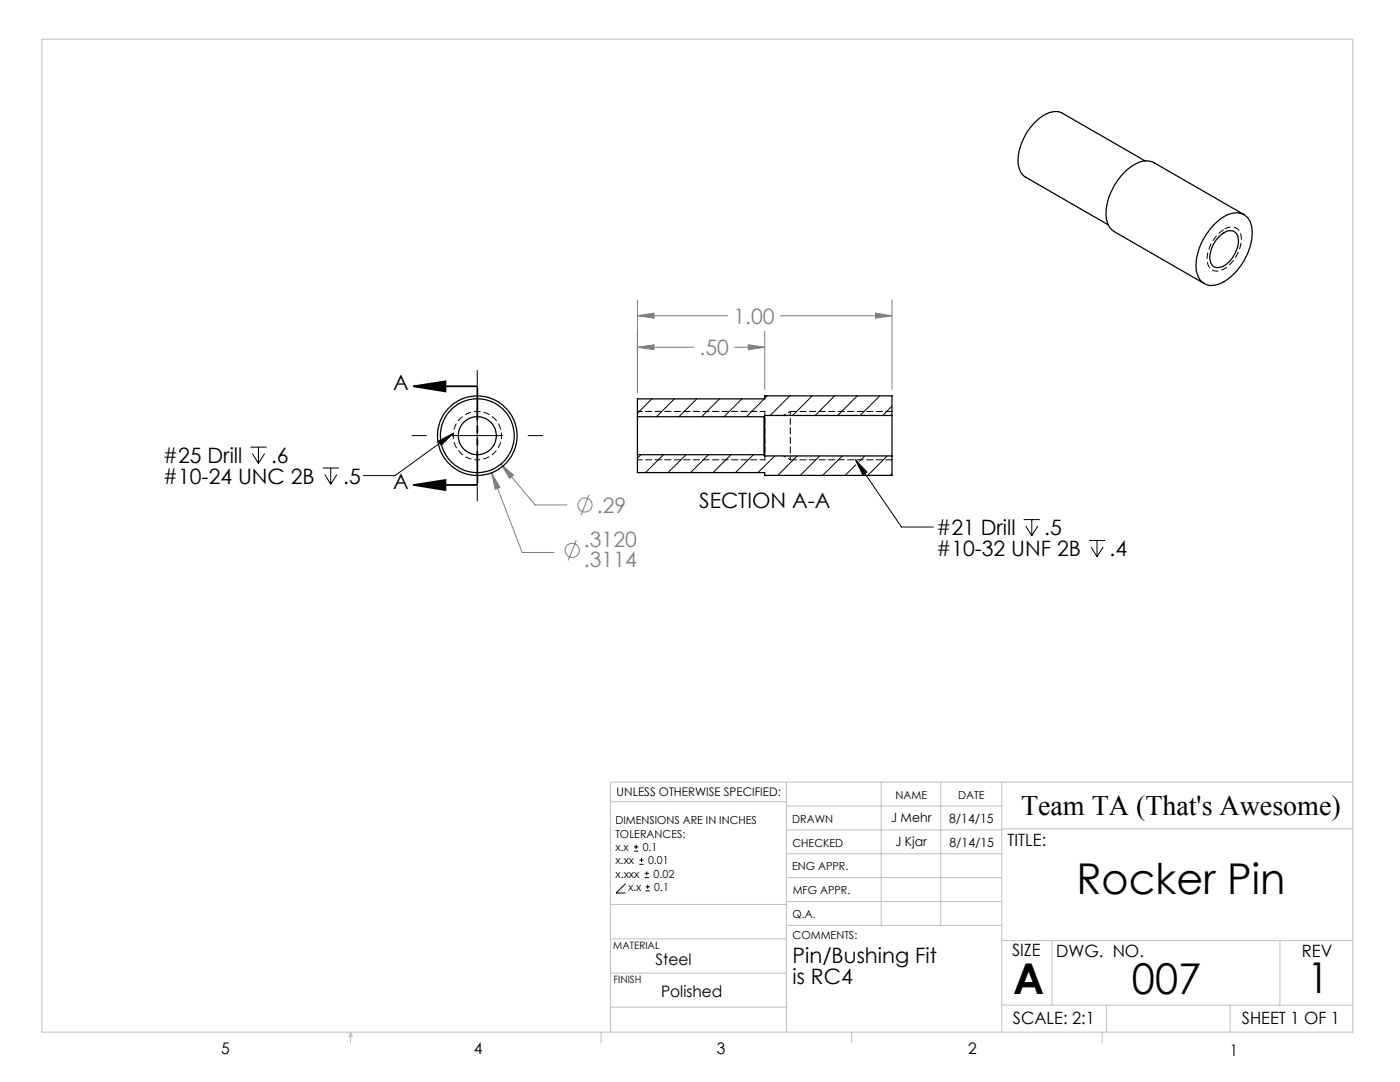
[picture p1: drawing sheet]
<svg xmlns="http://www.w3.org/2000/svg" width="279mm" height="216mm" viewBox="0 0 279 216" stroke-linecap="round" stroke-linejoin="round" font-family="sans-serif">
<g fill="none" stroke="#808080" stroke-width=".2">
<path d="M127.2 59.8v18.5M178 59.8v17.9M127.2 63l3.3-.5v1zM127.2 69.3l3.3-.5v1zM127.2 63h18M127.2 69.3h11.2M146.6 69.3h6M149.3 68.8l3.3 .5-3.3 .5zM152.6 66.1v11.6M155.8 63h22.2M174.7 62.5l3.3 .5-3.3 .5zM98.1 94.3l1.7 3-1 .3z"/>
<path d="M98.1 94.3l6.1 15.9h6.4M100 92.6l2.5 2.2-.8 .7zM100 92.6l6.8 8.2h6.3M117.5 98.7l-1.5 4.1M115 107.8l-1.6 4"/>
<circle cx="114.2" cy="109.8" r="1.41"/>
<circle cx="116.8" cy="100.8" r="1.41"/>
</g>
<g fill="none" stroke="#000" stroke-width=".2">
<path d="M95.2 73.9v2.9M50 89.2h3.2M50.4 90.5l1.2 2M51.6 89.2v3.3M52.8 90.5l-1.2 2M64.4 93.4h3.2M64.8 94.7l1.2 1.9M66 93.4v3.2M67.2 94.7l-1.2 1.9M82.2 86.9h2.9M87.5 88l3-1.5-2.4 2.3zM90.2 86.9h10.1"/>
<path d="M90.5 86.5l-11.7 8.4h-6.3M95.2 81.8v10.2M95.2 97.1v2.8M105.4 86.9h2.9M170.7 91.8l2.3 2.4-.8 .6zM170.7 91.8l9.2 13.4h6.4M204.3 103.7h3.2M204.7 105l1.2 1.9M205.9 103.7v3.2M207.1 105l-1.2 1.9M217.3 107.8h3.3M217.7 109.1l1.2 2"/>
<path d="M218.9 107.8v3.3M220.2 109.1l-1.3 2M124.8 176.3l-1.9 1.9h1.9M126.5 169.8h.9M126.5 169h.9M127 168.6v.8M127.6 172.5h.8M127.6 171.6h.8M128 171.2v.8M128.7 175.1h.8M128.7 174.3h.8M128.8 177.8h.9"/>
<path d="M128.8 177h.9M129.1 173.9v.8M129.3 176.5v.8"/>
</g>
<path d="M82.5 77.1h12.7M82.5 77.1l6.4-1v2zM82.5 96.8h12.7M82.5 96.8l6.4-1v2z" fill="none" stroke="#000" stroke-width=".35"/>
<path d="M95.3 91.7a4.8 4.8 0 0 1-4.3-7.1 4.8 4.8 0 0 1 8.3-.3 4.8 4.8 0 0 1-3.7 7.4h-.3" fill="none" stroke="#000" stroke-width=".2" stroke-dasharray="1.3 .6" stroke-dashoffset=".7" stroke-linecap="butt"/>
<path d="M244.3 45.8a2.07 2.07 0 0 1 2.4-.3 2.07 2.07 0 0 1 1 2.2 7.1 7.1 0 0 1-4.4 6.3 2.02 2.02 0 0 1-2.4-2.4 7.6 7.6 0 0 1 3.4-5.8" fill="none" stroke="#000" stroke-width=".2" stroke-dasharray="1.3 .6" stroke-dashoffset="-.1" stroke-linecap="butt"/>
<path d="M95.3 77.1v19.7" fill="none" stroke="#000" stroke-width=".35" stroke-dasharray="6.3 1.3 1.3 1.3 1.3 1.3" stroke-dashoffset="-.3"/>
<g fill="none" stroke="#c0c0c0" stroke-width=".2">
<path d="M8.4 7.8h261.6v198.2h-261.6zM121.8 160h35.2M157 156.1v49.9M175.9 156.1v28.5M187.7 156.1v28.5M199.9 156.1v49.9M270 156.1h-148.2v49.9M157 170.4h42.9M157 165.6h42.9M157 160.8h42.9M157 175.1h42.9M157 179.9h42.9"/>
<path d="M199.9 165.4h70.1M121.8 194.2h35.2M121.8 187.3h35.2M121.8 180.5h35.2M157 184.6h42.9M199.9 187.7h70.1M210 187.7v12.9M255.4 187.7v12.9M70 206v2.1M70 206l.3 .8h-.7zM119.9 206v2.1M121.8 201h35.2"/>
<path d="M170 206v2.1M199.9 200.6h70.1M220 206v2.1M220.8 200.6v5.4M245.5 200.6v5.4"/>
</g>
<path d="M152.6 91.7v-9.6M157.7 82.1v9.6" fill="none" stroke="#000" stroke-width=".2" stroke-dasharray="1.3 .6" stroke-dashoffset=".6"/>
<path d="M178 91.7h-20.3M178 82.1h-20.3" fill="none" stroke="#000" stroke-width=".2" stroke-dasharray="1.3 .6"/>
<path d="M157.7 82.1l-1.3 .8M157.7 91.7l-1.3-.7" fill="none" stroke="#000" stroke-width=".2" stroke-dasharray="1.3 .6" stroke-dashoffset=".8"/>
<path d="M127.2 82.1h25.4M127.2 91.7h25.4" fill="none" stroke="#000" stroke-width=".2" stroke-dasharray="1.3 .6" stroke-dashoffset=".3"/>
<path d="M82.5 77.1l6.4-1v2zM82.5 96.8l6.4-1v2z" fill="#000"/>
<path d="M98.1 94.3l.7 3.3 1-.3zM100 92.6l1.7 2.9 .8-.7zM127.2 63l3.3-.5v1zM174.7 62.5l3.3 .5-3.3 .5zM127.2 69.3l3.3-.5v1zM149.3 68.8l3.3 .5-3.3 .5z" fill="#808080"/>
<path d="M87.5 88l3-1.5-2.4 2.3zM170.7 91.8l2.3 2.4-.8 .6z" fill="#000"/>
<g fill="none" stroke="#000" stroke-width=".25">
<path d="M228.5 32.1l-16.4-9.5a3.7 3.7 0 0 0-3.9 .5 11.2 11.2 0 0 0-4.9 10 3 3 0 0 0 1.4 2.2l16.5 9.6M242.4 44.7a5.6 5.6 0 0 1 5.5-2 3.8 3.8 0 0 1 2 4 12.2 12.2 0 0 1-6.4 9.9 3.2 3.2 0 0 1-4.8-3 11.9 11.9 0 0 1 3.7-8.9zM243.2 47.3a2.56 2.56 0 0 1 3.3-.9 3.6 3.6 0 0 1 0 4.1 4.4 4.4 0 0 1-3.8 2.9 2.05 2.05 0 0 1-1.2-2.7 6.1 6.1 0 0 1 1.7-3.4zM248.3 42.8l-18-10.3a4.1 4.1 0 0 0-4.3 .6 12.4 12.4 0 0 0-5.2 10.2 3.7 3.7 0 0 0 1.6 2.9l17.9 10.4M127.2 83.1v7.6M127.2 83.1h25.3M127.2 90.7v3.6h25.4v.6h25.4v-3.9M127.2 90.7h25.3M152.5 83.1v7.6M152.5 90.7l.1 .3M152.6 82.9v8.1M152.6 82.9h25.4"/>
<path d="M152.6 82.9l-.1 .2M152.6 91h25.4M178 82.9v8.1M178 82.9v-3.9h-25.4v.6h-25.4v3.5"/>
<circle cx="95.2" cy="86.9" r="7.4"/>
<circle cx="95.3" cy="86.9" r="7.9"/>
<circle cx="95.3" cy="86.9" r="3.8"/>
</g>
<g fill="none" stroke="#000" stroke-width=".2">
<path d="M130.1 79.6l-2.9 2.8M134.6 79.6l-3.6 3.5M139.1 79.6l-3.6 3.5M143.6 79.6l-3.6 3.5M148.1 79.6l-3.6 3.5M152.5 79.6l-3.5 3.5M153.1 79l-.5 .5M157.6 79l-3.9 3.9M162.1 79l-3.9 3.9M166.6 79l-3.9 3.9M171.1 79l-3.9 3.9M175.6 79l-3.9 3.9"/>
<path d="M127.9 90.7l-.7 .7M132.4 90.7l-3.6 3.6M136.9 90.7l-3.6 3.6M141.4 90.7l-3.6 3.6M145.9 90.7l-3.6 3.6M150.4 90.7l-3.6 3.6M154.6 91l-3.3 3.3M159.1 91l-3.9 3.9M163.6 91l-3.9 3.9M168.1 91l-3.9 3.9M170.8 92.7l-2.1 2.2M172.6 91l-1.1 1"/>
<path d="M177.1 91l-3.8 3.8M178 81l-1.8 1.9M178 94.5l-.3 .4"/>
</g>
<g font-size="8.5">
<text x="214.8" y="178.3">Rocker Pin</text>
<text x="202.2" y="198.3">A</text>
<text x="225.9" y="198.3">007</text>
<text x="260.9" y="198.1">1</text>
</g>
<text font-size="5.6" x="203.8" y="162.6">Team TA (That's Awesome)</text>
<g font-size="4.2" fill="#808080">
<text x="146.4" y="64.6">1.00</text>
<text x="139.6" y="70.9">.50</text>
<text x="119.1" y="102.3">.29</text>
<text x="116.5" y="109.1">.3120</text>
<text x="116.5" y="113.2">.3114</text>
</g>
<g font-size="4.2">
<text x="78.5" y="77.8">A</text>
<text x="32.5" y="92.3">#25 Drill</text>
<text x="54.1" y="92.3">.6</text>
<text x="32.5" y="96.5">#10-24 UNC 2B</text>
<text x="68.5" y="96.5">.5</text>
<text x="78.5" y="97.5">A</text>
<text x="139.5" y="101.3">SECTION A-A</text>
<text x="186.8" y="106.8">#21 Drill</text>
<text x="208.4" y="106.8">.5</text>
<text x="186.8" y="110.9">#10-32 UNF 2B</text>
<text x="221.4" y="110.9">.4</text>
<text x="158.2" y="192.1">Pin/Bushing Fit</text>
<text x="158.2" y="196.3">is RC4</text>
</g>
<g font-size="3.4">
<text x="201.1" y="168.8">TITLE:</text>
<text x="202" y="190.8">SIZE</text>
<text x="210.8" y="190.9">DWG. NO.</text>
<text x="259.8" y="191">REV</text>
<text x="202.1" y="204.4">SCALE: 2:1</text>
<text x="247.8" y="204.4">SHEET 1 OF 1</text>
</g>
<g font-size="3.2">
<text x="130.8" y="192.5">Steel</text>
<text x="131.9" y="198.9">Polished</text>
<text x="44.2" y="210.4">5</text>
<text x="94.6" y="210.3">4</text>
<text x="143.1" y="210.4">3</text>
<text x="193.2" y="210.3">2</text>
<text x="245.4" y="210.6">1</text>
</g>
<g font-size="2.5">
<text x="177.9" y="164.1">J Mehr</text>
<text x="189.4" y="164.2">8/14/15</text>
<text x="178.7" y="168.8">J Kjar</text>
<text x="189.5" y="169">8/14/15</text>
</g>
<text font-size="2.4" x="123.1" y="158.9">UNLESS OTHERWISE SPECIFIED:</text>
<g font-size="2.2">
<text x="178.7" y="159.4">NAME</text>
<text x="191.2" y="159.4">DATE</text>
<text x="122.8" y="164.5">DIMENSIONS ARE IN INCHES</text>
<text x="122.8" y="167.1">TOLERANCES:</text>
<text x="158.1" y="164.2">DRAWN</text>
<text x="122.8" y="169.8">x.x</text>
<text x="122.8" y="172.4">x.xx</text>
<text x="128.3" y="169.8">0.1</text>
<text x="129.3" y="172.5">0.01</text>
<text x="158.1" y="173.7">ENG APPR.</text>
<text x="158.2" y="169.1">CHECKED</text>
<text x="122.8" y="175.1">x.xxx</text>
<text x="125.3" y="177.8">x.x</text>
<text x="130.4" y="175.1">0.02</text>
<text x="130.6" y="177.8">0.1</text>
<text x="158.2" y="178.4">MFG APPR.</text>
<text x="158.2" y="183.2">Q.A.</text>
<text x="158.2" y="187.4">COMMENTS:</text>
</g>
<g font-size="2">
<text x="122.4" y="189.4">MATERIAL</text>
<text x="122.4" y="196.2">FINISH</text>
</g>
</svg>
